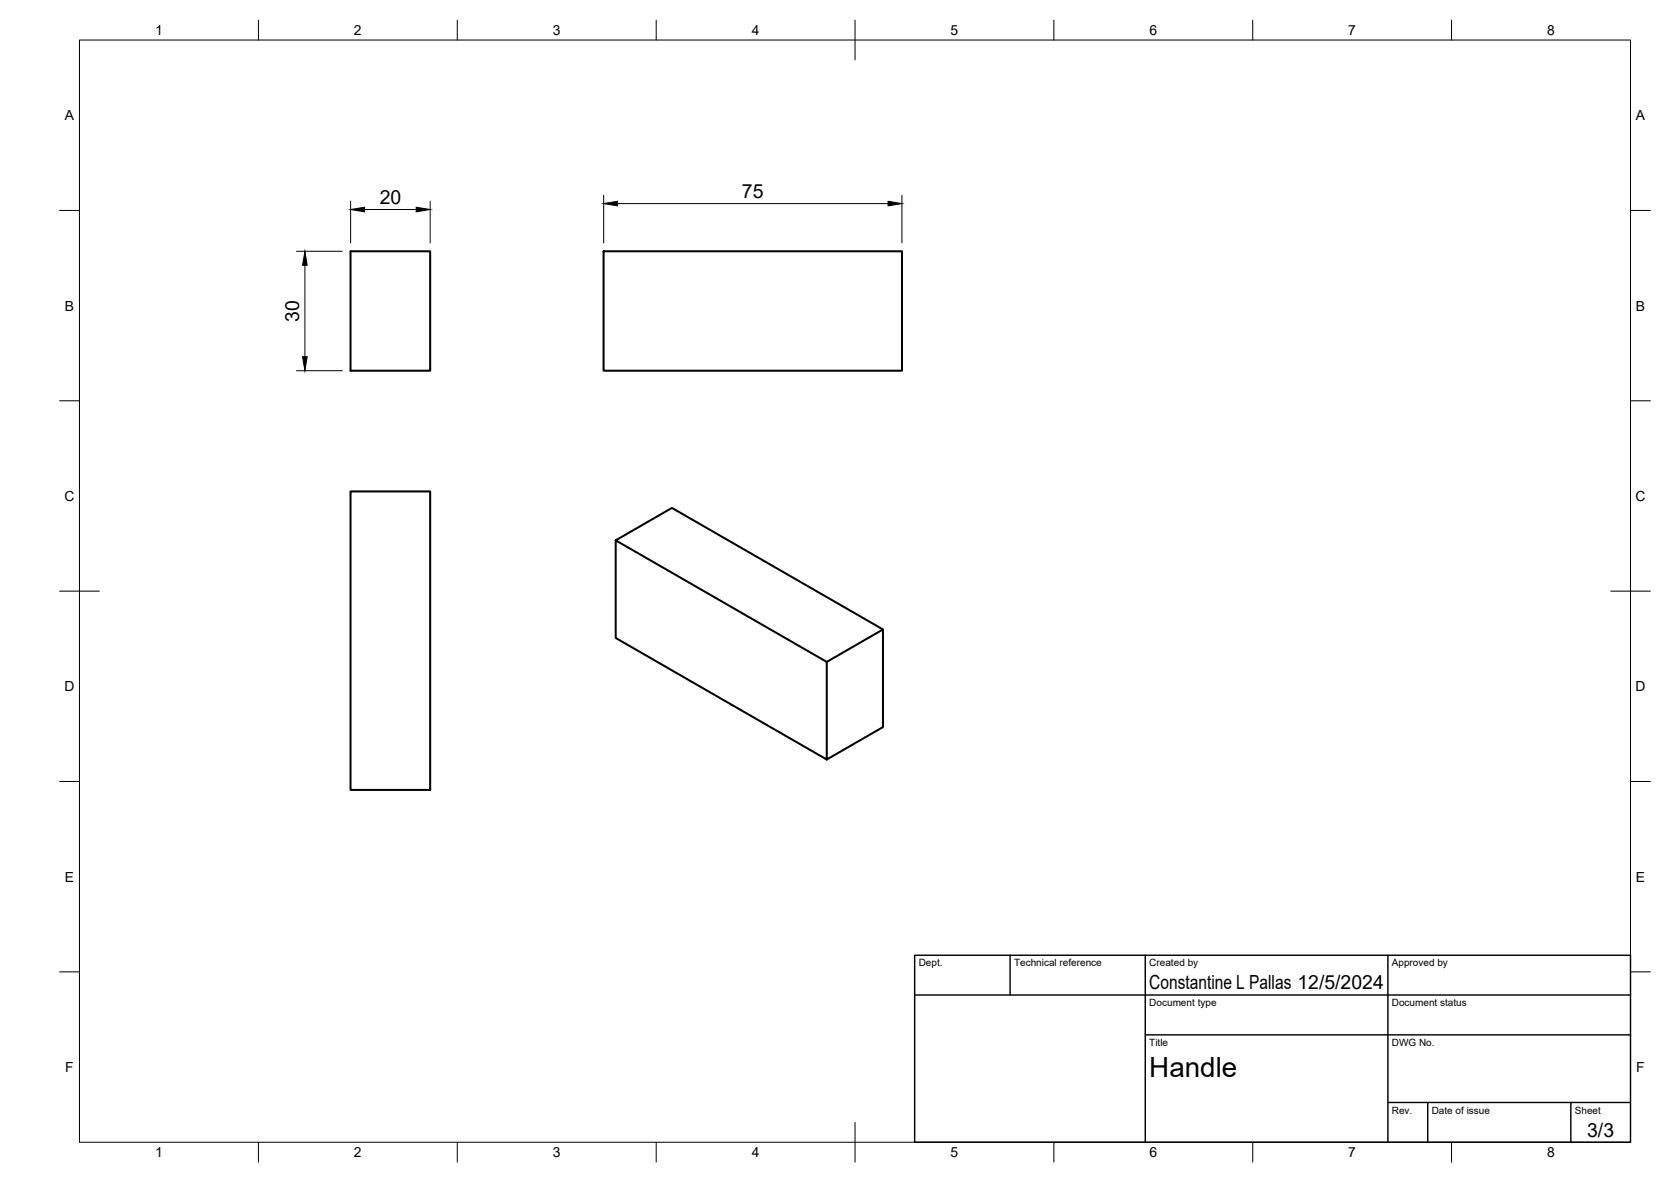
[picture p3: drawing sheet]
<svg xmlns="http://www.w3.org/2000/svg" width="420mm" height="297mm" viewBox="0 0 420 297" stroke-linecap="round" stroke-linejoin="round" font-family="sans-serif">
<!-- layer: Visible -->
<path d="M88.1 63.1h20.1v30.1h-20.1zM151.8 63.1h75v30.1h-75zM88.1 123.5h20.1v75h-20.1zM154.8 135.8l53.1 30.5v24.6l-53.1-30.6v-24.5l14.2-8.2 53 30.6v24.5l-14.1 8.2M222 158.2l-14.1 8.1" fill="none" stroke="#000" stroke-width=".51"/>
<!-- layer: BORDER -->
<g fill="none" stroke="#000" stroke-width=".25">
<path d="M20 10.1h390v276.9h-390zM65 5.1v5M115 5.1v5M165 5.1v5M215 5.1v10M265 5.1v5M315 5.1v5M365 5.1v5M15 52.9h5M410 52.9h5M15 100.7h5M410 100.7h5"/>
<path d="M15 148.6h10M405 148.6h10M15 196.4h5M410 196.4h5M15 244.2h5M410 244.2h5M65 287v5M115 287v5M165 287v5M215 282.1v9.9M265 287v5M315 287v5"/>
<path d="M365 287v5"/>
</g>
<!-- layer: TITLEBLOCK -->
<path d="M230 240.1h180v46.9h-180zM230 250h180M254 240.1v9.9M288 240.1v46.9M349 240.1v46.9M288 260.1h122M349 277.1h61M359 277.1v9.9M395 277.1v9.9" fill="none" stroke="#000" stroke-width=".36"/>
<!-- layer: FD_Dimensions -->
<path d="M88.2 50.6v10.5M91.7 52.6h12.9M108.2 50.6v10.5M151.8 49.1v12M155.3 51.2h68M226.8 49.1v12M74.5 63.1h11.6M76.7 66.7v22.9M74.5 93.2h11.6" fill="none" stroke="#000" stroke-width=".25"/>
<path d="M88.2 52.6l3.5-.5v1.1zM104.6 52.1l3.6 .5-3.6 .6zM151.8 51.2l3.5-.6v1.1zM223.3 50.6l3.5 .6-3.5 .5zM76.7 63.1l.5 3.6h-1.1zM76.1 89.6h1.1l-.5 3.6z" fill="#000" stroke="#000" stroke-width=".25"/>
<text font-size="7" x="289" y="270.6">Handle</text>
<g font-size="4.9">
<text x="95.5" y="51.2">20</text>
<text x="186.5" y="49.7">75</text>
<text x="75.2" y="80.9" transform="rotate(-90 75.2 80.9)">30</text>
<text x="289" y="248.5">Constantine L Pallas 12/5/2024</text>
<text x="399.1" y="285.7">3/3</text>
</g>
<g font-size="3.5">
<text x="39" y="8.8">1</text>
<text x="89" y="8.8">2</text>
<text x="139" y="8.8">3</text>
<text x="189" y="8.8">4</text>
<text x="239" y="8.8">5</text>
<text x="289" y="8.8">6</text>
<text x="339" y="8.8">7</text>
<text x="389" y="8.8">8</text>
<text x="16.3" y="30.2">A</text>
<text x="411.3" y="30.2">A</text>
<text x="16.3" y="78">B</text>
<text x="411.3" y="78">B</text>
<text x="16.2" y="125.9">C</text>
<text x="411.2" y="125.9">C</text>
<text x="16.2" y="173.7">D</text>
<text x="411.2" y="173.7">D</text>
<text x="16.3" y="221.6">E</text>
<text x="411.3" y="221.6">E</text>
<text x="16.4" y="269.4">F</text>
<text x="411.4" y="269.4">F</text>
<text x="39" y="290.8">1</text>
<text x="89" y="290.8">2</text>
<text x="139" y="290.8">3</text>
<text x="189" y="290.8">4</text>
<text x="239" y="290.8">5</text>
<text x="289" y="290.8">6</text>
<text x="339" y="290.8">7</text>
<text x="389" y="290.8">8</text>
</g>
<g font-size="2.5">
<text x="231" y="242.9">Dept.</text>
<text x="255" y="242.9">Technical reference</text>
<text x="289" y="242.9">Created by</text>
<text x="350" y="242.9">Approved by</text>
<text x="289" y="252.8">Document type</text>
<text x="350" y="252.8">Document status</text>
<text x="289" y="262.9">Title</text>
<text x="350" y="262.9">DWG No.</text>
<text x="350" y="279.9">Rev.</text>
<text x="360" y="279.9">Date of issue</text>
<text x="396" y="279.9">Sheet</text>
</g>
</svg>
